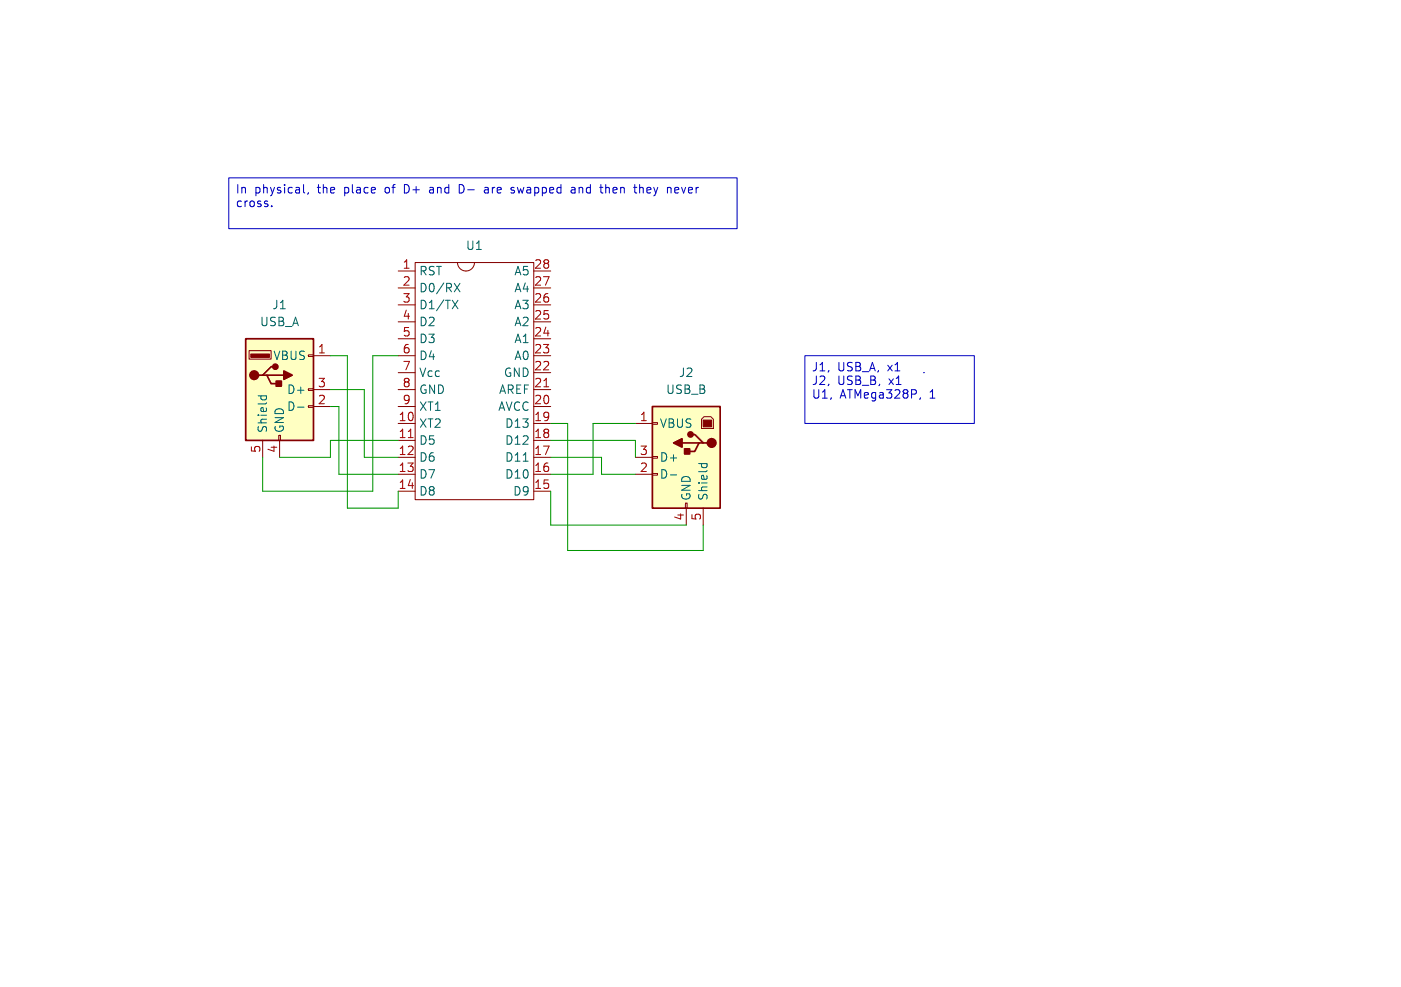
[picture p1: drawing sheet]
<svg xmlns="http://www.w3.org/2000/svg" width="210mm" height="148mm" viewBox="0 0 210 148" stroke-linecap="round" stroke-linejoin="round" font-family="sans-serif">
<g fill="none" stroke="#840000" stroke-width=".15">
<path d="M62.2 39.4h17.8v35.5h-17.8zM68.6 39.4a1.27 1.27 0 0 0 1.2 1.2 1.27 1.27 0 0 0 1.3-1.2M59.7 40.6h2.5M59.7 43.2h2.5M59.7 58.4h2.5M59.7 55.9h2.5M59.7 53.3h2.5M59.7 50.8h2.5M59.7 48.3h2.5M59.7 45.7h2.5M80 40.6h2.5M80 43.2h2.5"/>
<path d="M80 58.4h2.5M80 55.9h2.5M80 53.3h2.5M80 50.8h2.5M80 48.3h2.5M80 45.7h2.5M59.7 63.5h2.5M59.7 66h2.5M59.7 68.6h2.5M59.7 71.1h2.5M59.7 73.7h2.5M59.7 61h2.5"/>
<path d="M80 63.5h2.5M80 66h2.5M80 68.6h2.5M80 71.1h2.5M80 73.7h2.5M80 61h2.5"/>
</g>
<path d="M81.5 58h.7M61.2 65.6h.7" fill="none" stroke="#a90000" stroke-width=".15"/>
<path d="M67.8 45l.8 1.3M68.1 42.5l.8 1.3M68.6 45l-.8 1.3M68.9 42.5l-.8 1.3M78.4 69.2h.8" fill="none" stroke="#006464" stroke-width=".15"/>
<path d="M97.8 61h10.1v15.2h-10.1z" fill="#ffffc2"/>
<path d="M97.8 61h10.1v15.2h-10.1zM102.2 66.4h2.6M103.5 65.2h.6l1.3 1.2h.6M105.4 66.4h-.6l-.7 1.3h-1.2" fill="none" stroke="#840000" stroke-width=".25"/>
<g fill="#840000" stroke="#840000" stroke-width=".25">
<path d="M101 66.4l1.2-.6v1.3z"/>
<path d="M102.6 67.3h.8v.8h-.8z"/>
<circle cx="106.7" cy="66.4" r=".63"/>
<circle cx="103.5" cy="65.2" r=".38"/>
</g>
<path d="M105.4 63h1.3v1h-1.3z" fill="#840000" stroke="#840000" stroke-width=".15"/>
<path d="M95.2 63.5h2.6M95.2 71.1h2.6M95.2 68.6h2.6M97.8 71h.8v.2h-.8zM97.8 68.5h.8v.2h-.8zM97.8 63.4h.8v.2h-.8zM102.7 75.4h.3v.8h-.3zM102.9 76.2v2.5M105.2 62.9l.3-.4h1.1l.3 .4v1.4h-1.7zM105.4 76.2v2.5" fill="none" stroke="#840000" stroke-width=".15"/>
<path d="M100.5 71.2h.9M104.7 69.5h1.3M105.2 69.5l-.1 .4M105.9 69.5l.1 .4" fill="none" stroke="#006464" stroke-width=".15"/>
<path d="M36.8 50.8h10.2v15.2h-10.2z" fill="#ffffc2"/>
<path d="M36.8 50.8h10.2v15.2h-10.2zM39.4 56.3h.6l.6 1.2h1.3M40 56.3h2.5M41.3 55h-.7l-1.2 1.3h-.7" fill="none" stroke="#840000" stroke-width=".25"/>
<g fill="#840000" stroke="#840000" stroke-width=".25">
<path d="M42.5 55.6l1.3 .7-1.3 .6z"/>
<path d="M41.4 57.2h.8v.7h-.8z"/>
<circle cx="38.1" cy="56.3" r=".63"/>
<circle cx="41.3" cy="55" r=".38"/>
</g>
<path d="M37.6 53.1h2.8v.5h-2.8z" fill="#840000" stroke="#840000" stroke-width=".15"/>
<path d="M37.3 52.6h3.3v1.2h-3.3zM46.2 58.3h.8v.2h-.8zM46.2 53.2h.8v.3h-.8zM47 53.3h2.5M47 58.4h2.5M39.4 66v2.6M41.8 65.3h.2v.7h-.2zM41.9 66v2.6M46.2 60.8h.8v.3h-.8zM47 61h2.5" fill="none" stroke="#840000" stroke-width=".15"/>
<path d="M38.7 59.4h1.2M39.2 59.4l-.1 .3M39.9 59.4v.3M44.6 61.1h1" fill="none" stroke="#006464" stroke-width=".15"/>
<g fill="none" stroke="#0000c2" stroke-width=".15">
<path d="M34.3 26.7h76.2v7.6h-76.2zM40.7 30.9v.1M45.5 28.8l.2 .1M46.2 28.9l-.1 .2M60.9 27.7h-.3v1.2h.3M64.8 28.1l-.4 .1M64.9 28.5h-.3a.25 .25 0 0 0-.2 .2 .25 .25 0 0 0 .2 .2h.3M69.5 27.9l-.4-.2h-.3v1.2h.3l.4-.1M72.7 28.2h.4l.1 .7M73.2 28.4l-.4 .1a.25 .25 0 0 0-.2 .2 .25 .25 0 0 0 .2 .2h.4M76.9 28.5l.2 .2-.2 .2M76.9 28.1l.2 .1"/>
<path d="M85.7 28.9h.5M85.7 28.2h.4l.1 .7M86.2 28.4l-.5 .1M90.8 28.2l.4-.1 .1 .2M90.8 27.7v1.2M95.9 28.2l.2-.1 .3 .1v.7M95.9 27.7v1.2M101.1 28.5l.6-.1v-.2l-.4-.1-.2 .2 .1 .6h.5M120.6 53.3h25.4v10.2h-25.4zM138 59.6l-.2 .3M138.4 55.9h.1"/>
</g>
<path d="M49.5 58.4h5.1v10.2h5.1M49.5 53.3h2.6v22.9h7.6v-2.5M59.7 53.3h-3.8v20.4h-16.5v-5.1M49.5 61h1.3v10.1h8.9M59.7 66h-10.2v2.6h-7.6M82.5 63.5h2.6v19.1h20.3v-3.9M82.5 68.6h7.7v2.5h5M82.5 73.7v5h20.4M82.5 66h12.7v2.6M95.2 63.5h-6.3v7.6h-6.4" fill="none" stroke="#009600" stroke-width=".15"/>
<g font-size="1.8" fill="#0000c2">
<text x="35.2" y="29.3">In</text>
<text x="38.2" y="29.3">physical,</text>
<text x="47.7" y="29.3">the</text>
<text x="51.9" y="29.3">place</text>
<text x="58.2" y="29.3">of</text>
<text x="61.2" y="29.3">D+</text>
<text x="65.2" y="29.3">and</text>
<text x="69.9" y="29.3">D-</text>
<text x="73.9" y="29.3">are</text>
<text x="78.1" y="29.3">swapped</text>
<text x="87.3" y="29.3">and</text>
<text x="91.9" y="29.3">then</text>
<text x="97.2" y="29.3">they</text>
<text x="102.3" y="29.3">never</text>
<text x="35.2" y="31.4">cross.</text>
<text x="121.6" y="56">J1,</text>
<text x="121.6" y="58.1">J2,</text>
<text x="125.6" y="56">USB_A,</text>
<text x="125.6" y="58.1">USB_B,</text>
<text x="133.2" y="56">x1</text>
<text x="133.4" y="58.1">x1</text>
<text x="121.6" y="60.1">U1,</text>
<text x="125.9" y="60.1">ATMega328P,</text>
<text x="139.5" y="60.1">1</text>
</g>
<g font-size="1.8" fill="#a90000">
<text x="60.3" y="40.4">1</text>
<text x="80" y="40.4">28</text>
<text x="60.3" y="42.9">2</text>
<text x="60.3" y="45.5">3</text>
<text x="80" y="45.5">26</text>
<text x="80" y="42.9">27</text>
<text x="47.6" y="53.1">1</text>
<text x="60.3" y="48">4</text>
<text x="60.3" y="50.5">5</text>
<text x="60.3" y="53.1">6</text>
<text x="80" y="53.1">23</text>
<text x="80" y="50.5">24</text>
<text x="80" y="48">25</text>
<text x="47.6" y="58.2">3</text>
<text x="60.3" y="55.6">7</text>
<text x="60.3" y="58.2">8</text>
<text x="80" y="58.2">21</text>
<text x="80" y="55.6">22</text>
<text x="47.6" y="60.7">2</text>
<text x="59.6" y="63.2">10</text>
<text x="59.6" y="65.8">11</text>
<text x="60.3" y="60.7">9</text>
<text x="80" y="65.8">18</text>
<text x="80" y="63.2">19</text>
<text x="80" y="60.7">20</text>
<text x="95.8" y="63.2">1</text>
<text x="39.1" y="68" transform="rotate(-90 39.1 68)">5</text>
<text x="41.7" y="68" transform="rotate(-90 41.7 68)">4</text>
<text x="59.6" y="68.3">12</text>
<text x="59.6" y="70.9">13</text>
<text x="80" y="70.9">16</text>
<text x="80" y="68.3">17</text>
<text x="95.8" y="70.9">2</text>
<text x="95.8" y="68.3">3</text>
<text x="59.6" y="73.4">14</text>
<text x="80" y="73.4">15</text>
<text x="102.6" y="78.2" transform="rotate(-90 102.6 78.2)">4</text>
<text x="105.2" y="78.2" transform="rotate(-90 105.2 78.2)">5</text>
</g>
<g font-size="1.8" fill="#006464">
<text x="62.7" y="41.5">RST</text>
<text x="69.7" y="37.7">U1</text>
<text x="77" y="41.5">A5</text>
<text x="40.7" y="46.6">J1</text>
<text x="62.7" y="44">D0/RX</text>
<text x="62.7" y="46.6">D1/TX</text>
<text x="77" y="46.6">A3</text>
<text x="77" y="44">A4</text>
<text x="38.9" y="49.1">USB_A</text>
<text x="62.7" y="49.1">D2</text>
<text x="62.7" y="51.7">D3</text>
<text x="77" y="51.7">A1</text>
<text x="77" y="49.1">A2</text>
<text x="40.9" y="54.2">VBUS</text>
<text x="42.9" y="59.3">D+</text>
<text x="62.7" y="54.2">D4</text>
<text x="62.7" y="56.7">Vcc</text>
<text x="62.7" y="59.3">GND</text>
<text x="74.7" y="59.3">AREF</text>
<text x="75.4" y="56.7">GND</text>
<text x="77" y="54.2">A0</text>
<text x="99.7" y="59.3">USB_B</text>
<text x="101.7" y="56.7">J2</text>
<text x="40.2" y="65" transform="rotate(-90 40.2 65)">Shield</text>
<text x="42.8" y="65" transform="rotate(-90 42.8 65)">GND</text>
<text x="42.9" y="61.8">D-</text>
<text x="62.7" y="64.4">XT2</text>
<text x="62.7" y="61.8">XT1</text>
<text x="74.6" y="61.8">AVCC</text>
<text x="75.6" y="64.4">D13</text>
<text x="98.8" y="64.4">VBUS</text>
<text x="62.7" y="66.9">D5</text>
<text x="62.7" y="69.4">D6</text>
<text x="62.7" y="72">D7</text>
<text x="75.6" y="72">D10</text>
<text x="75.6" y="69.4">D11</text>
<text x="75.6" y="66.9">D12</text>
<text x="98.8" y="72">D-</text>
<text x="98.8" y="69.4">D+</text>
<text x="62.7" y="74.5">D8</text>
<text x="76.8" y="74.5">D9</text>
<text x="103.7" y="75.2" transform="rotate(-90 103.7 75.2)">GND</text>
<text x="106.3" y="75.2" transform="rotate(-90 106.3 75.2)">Shield</text>
</g>
</svg>
